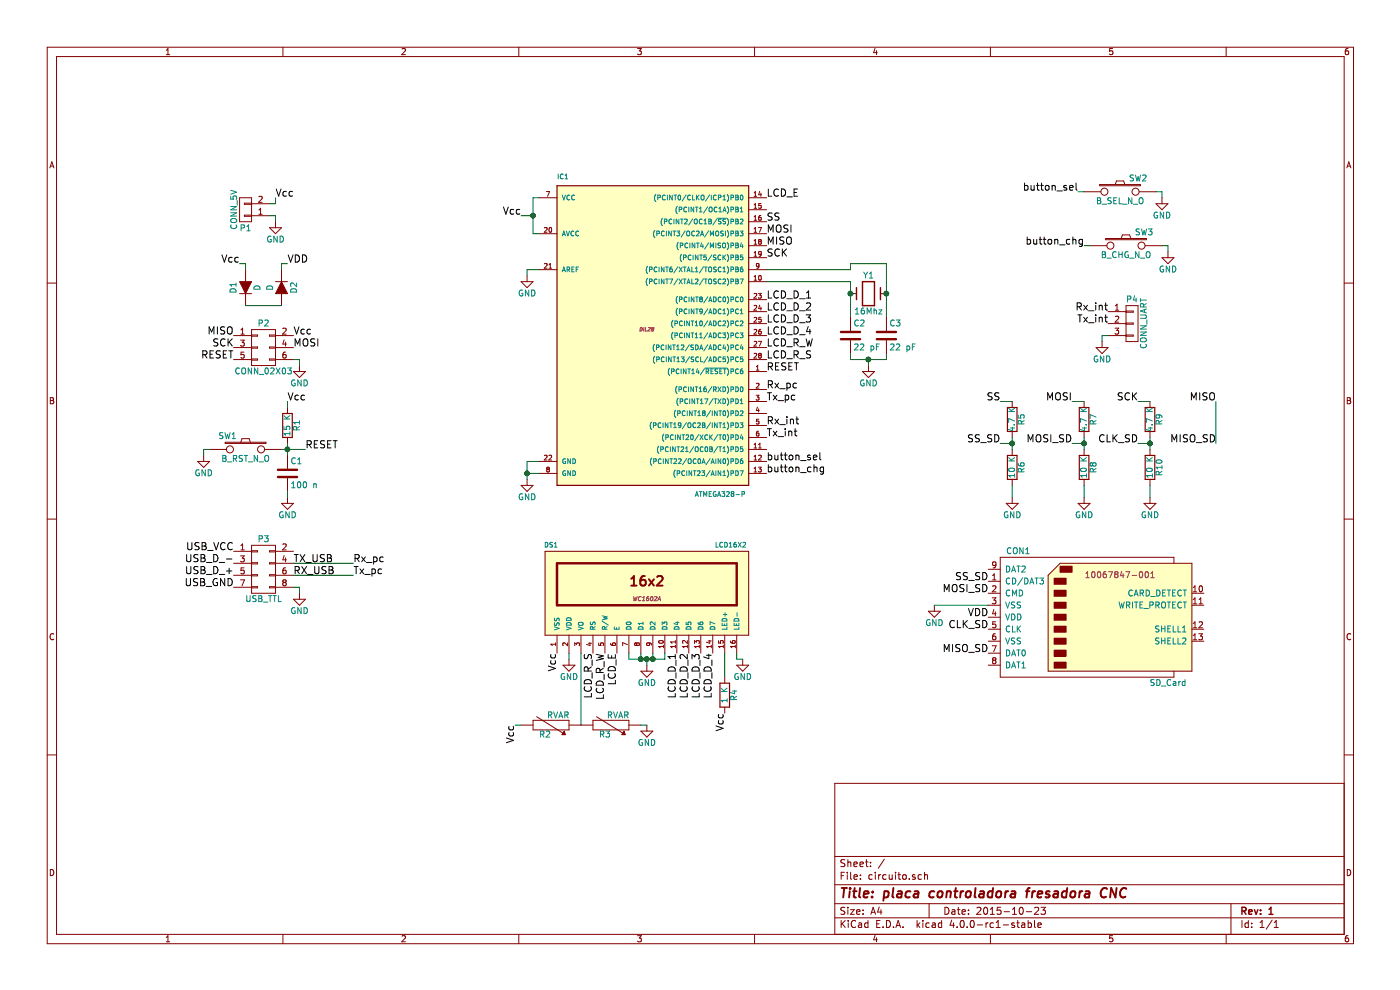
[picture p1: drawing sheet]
EESchema Schematic File Version 2
LIBS:power
LIBS:device
LIBS:transistors
LIBS:conn
LIBS:linear
LIBS:regul
LIBS:74xx
LIBS:cmos4000
LIBS:adc-dac
LIBS:memory
LIBS:xilinx
LIBS:microcontrollers
LIBS:dsp
LIBS:microchip
LIBS:analog_switches
LIBS:motorola
LIBS:texas
LIBS:intel
LIBS:audio
LIBS:interface
LIBS:digital-audio
LIBS:philips
LIBS:display
LIBS:cypress
LIBS:siliconi
LIBS:opto
LIBS:atmel
LIBS:contrib
LIBS:valves
LIBS:circuito-cache
EELAYER 25 0
EELAYER END
$Descr A4 11693 8268
encoding utf-8
Sheet 1 1
Title "placa controladora fresadora CNC"
Date "2015-10-23"
Rev "1"
Comp ""
Comment1 ""
Comment2 ""
Comment3 ""
Comment4 ""
$EndDescr
$Comp
L ATMEGA328-P IC1
U 1 1
P 5400 2750
F 0 "IC1" H 4650 4000 40  0000 L BNN
F 1 "ATMEGA328-P" H 5800 1350 40  0000 L BNN
F 2 "DIL28" H 5400 2750 30  0000 C CIN
F 3 "" H 5400 2750 60  0000 C CNN
	1    5400 2750
	1    0    0    -1  
$EndComp
$Comp
L CONN_01X03 P4
U 1 1
P 9450 2700
F 0 "P4" H 9450 2900 50  0000 C CNN
F 1 "CONN_UART" V 9550 2700 50  0000 C CNN
F 2 "" H 9450 2700 60  0000 C CNN
F 3 "" H 9450 2700 60  0000 C CNN
	1    9450 2700
	1    0    0    -1  
$EndComp
$Comp
L GND #PWR16
U 1 1
P 9200 2850
F 0 "#PWR16" H 9200 2600 50  0001 C CNN
F 1 "GND" H 9200 2700 50  0000 C CNN
F 2 "" H 9200 2850 60  0000 C CNN
F 3 "" H 9200 2850 60  0000 C CNN
	1    9200 2850
	1    0    0    -1  
$EndComp
Wire Wire Line
	9200 2850 9200 2800
Wire Wire Line
	9200 2800 9250 2800
Text Label 9250 2600 2    60   ~ 0
Rx_int
Text Label 9250 2700 2    60   ~ 0
Tx_int
$Comp
L GND #PWR7
U 1 1
P 4400 4000
F 0 "#PWR7" H 4400 3750 50  0001 C CNN
F 1 "GND" H 4400 3850 50  0000 C CNN
F 2 "" H 4400 4000 60  0000 C CNN
F 3 "" H 4400 4000 60  0000 C CNN
	1    4400 4000
	1    0    0    -1  
$EndComp
Wire Wire Line
	4400 3850 4400 4000
Wire Wire Line
	4400 3850 4500 3850
Wire Wire Line
	4400 3950 4500 3950
Connection ~ 4400 3950
$Comp
L GND #PWR6
U 1 1
P 4400 2300
F 0 "#PWR6" H 4400 2050 50  0001 C CNN
F 1 "GND" H 4400 2150 50  0000 C CNN
F 2 "" H 4400 2300 60  0000 C CNN
F 3 "" H 4400 2300 60  0000 C CNN
	1    4400 2300
	1    0    0    -1  
$EndComp
Wire Wire Line
	4400 2300 4400 2250
Wire Wire Line
	4400 2250 4500 2250
Wire Wire Line
	4450 1950 4500 1950
Wire Wire Line
	4450 1650 4450 1950
Wire Wire Line
	4450 1650 4500 1650
Wire Wire Line
	4450 1800 4350 1800
Connection ~ 4450 1800
Text Label 4350 1800 2    60   ~ 0
Vcc
$Comp
L Crystal Y1
U 1 1
P 7250 2450
F 0 "Y1" H 7250 2600 50  0000 C CNN
F 1 "16Mhz" H 7250 2300 50  0000 C CNN
F 2 "" H 7250 2450 60  0000 C CNN
F 3 "" H 7250 2450 60  0000 C CNN
	1    7250 2450
	1    0    0    -1  
$EndComp
Wire Wire Line
	6400 2350 7100 2350
Wire Wire Line
	7100 2350 7100 2650
Wire Wire Line
	6400 2250 7100 2250
Wire Wire Line
	7100 2250 7100 2200
Wire Wire Line
	7100 2200 7400 2200
Wire Wire Line
	7400 2200 7400 2650
$Comp
L C C2
U 1 1
P 7100 2800
F 0 "C2" H 7125 2900 50  0000 L CNN
F 1 "22 pF" H 7125 2700 50  0000 L CNN
F 2 "" H 7138 2650 30  0000 C CNN
F 3 "" H 7100 2800 60  0000 C CNN
	1    7100 2800
	1    0    0    -1  
$EndComp
$Comp
L GND #PWR12
U 1 1
P 7250 3050
F 0 "#PWR12" H 7250 2800 50  0001 C CNN
F 1 "GND" H 7250 2900 50  0000 C CNN
F 2 "" H 7250 3050 60  0000 C CNN
F 3 "" H 7250 3050 60  0000 C CNN
	1    7250 3050
	1    0    0    -1  
$EndComp
Wire Wire Line
	7100 2950 7100 3000
Wire Wire Line
	7100 3000 7400 3000
Wire Wire Line
	7400 3000 7400 2950
Wire Wire Line
	7250 3050 7250 3000
Connection ~ 7250 3000
Connection ~ 7400 2450
Connection ~ 7100 2450
$Comp
L C C3
U 1 1
P 7400 2800
F 0 "C3" H 7425 2900 50  0000 L CNN
F 1 "22 pF" H 7425 2700 50  0000 L CNN
F 2 "" H 7438 2650 30  0000 C CNN
F 3 "" H 7400 2800 60  0000 C CNN
	1    7400 2800
	1    0    0    -1  
$EndComp
$Comp
L GND #PWR2
U 1 1
P 2300 1850
F 0 "#PWR2" H 2300 1600 50  0001 C CNN
F 1 "GND" H 2300 1700 50  0000 C CNN
F 2 "" H 2300 1850 60  0000 C CNN
F 3 "" H 2300 1850 60  0000 C CNN
	1    2300 1850
	1    0    0    -1  
$EndComp
Text Label 2300 1650 0    60   ~ 0
Vcc
$Comp
L CONN_01X02 P1
U 1 1
P 2050 1750
F 0 "P1" H 2050 1900 50  0000 C CNN
F 1 "CONN_5V" V 2150 1750 50  0000 C CNN
F 2 "" H 2050 1750 60  0000 C CNN
F 3 "" H 2050 1750 60  0000 C CNN
	1    2050 1750
	-1   0    0    1   
$EndComp
Wire Wire Line
	2300 1800 2300 1850
Wire Wire Line
	2300 1700 2300 1650
Wire Wire Line
	2250 1700 2300 1700
Wire Wire Line
	2300 1800 2250 1800
$Comp
L CONN_02X03 P2
U 1 1
P 2200 2900
F 0 "P2" H 2200 3100 50  0000 C CNN
F 1 "CONN_02X03" H 2200 2700 50  0000 C CNN
F 2 "" H 2200 1700 60  0000 C CNN
F 3 "" H 2200 1700 60  0000 C CNN
	1    2200 2900
	1    0    0    -1  
$EndComp
Text Label 2450 2900 0    60   ~ 0
MOSI
Text Label 1950 2800 2    60   ~ 0
MISO
Text Label 2450 2800 0    60   ~ 0
Vcc
$Comp
L GND #PWR4
U 1 1
P 2500 3050
F 0 "#PWR4" H 2500 2800 50  0001 C CNN
F 1 "GND" H 2500 2900 50  0000 C CNN
F 2 "" H 2500 3050 60  0000 C CNN
F 3 "" H 2500 3050 60  0000 C CNN
	1    2500 3050
	1    0    0    -1  
$EndComp
Wire Wire Line
	2450 3000 2500 3000
Wire Wire Line
	2500 3000 2500 3050
Text Label 1950 2900 2    60   ~ 0
SCK
Text Label 1950 3000 2    60   ~ 0
RESET
Text Label 6400 3100 0    60   ~ 0
RESET
Text Label 6400 1950 0    60   ~ 0
MOSI
Text Label 6400 2050 0    60   ~ 0
MISO
Text Label 6400 2150 0    60   ~ 0
SCK
Text Label 6400 1850 0    60   ~ 0
SS
$Comp
L SD_Card CON1
U 1 1
P 9150 5150
F 0 "CON1" H 8500 5700 50  0000 C CNN
F 1 "SD_Card" H 9750 4600 50  0000 C CNN
F 2 "10067847-001" H 9350 5500 50  0000 C CNN
F 3 "" H 9150 5150 60  0000 C CNN
	1    9150 5150
	1    0    0    -1  
$EndComp
$Comp
L LCD16X2 DS1
U 1 1
P 5400 4950
F 0 "DS1" H 4600 5350 40  0000 C CNN
F 1 "LCD16X2" H 6100 5350 40  0000 C CNN
F 2 "WC1602A" H 5400 4900 35  0000 C CIN
F 3 "" H 5400 4950 60  0000 C CNN
	1    5400 4950
	1    0    0    -1  
$EndComp
Text Label 6400 3250 0    60   ~ 0
Rx_pc
Text Label 6400 3350 0    60   ~ 0
Tx_pc
Text Label 6400 3550 0    60   ~ 0
Rx_int
Text Label 6400 3650 0    60   ~ 0
Tx_int
Text Label 6400 3850 0    60   ~ 0
button_sel
Text Label 6400 3950 0    60   ~ 0
button_chg
Text Label 9000 1600 2    60   ~ 0
button_sel
Text Label 9050 2050 2    60   ~ 0
button_chg
$Comp
L SW_PUSH SW2
U 1 1
P 9350 1600
F 0 "SW2" H 9500 1710 50  0000 C CNN
F 1 "B_SEL_N_O" H 9350 1520 50  0000 C CNN
F 2 "" H 9350 1600 60  0000 C CNN
F 3 "" H 9350 1600 60  0000 C CNN
	1    9350 1600
	1    0    0    -1  
$EndComp
$Comp
L SW_PUSH SW3
U 1 1
P 9400 2050
F 0 "SW3" H 9550 2160 50  0000 C CNN
F 1 "B_CHG_N_O" H 9400 1970 50  0000 C CNN
F 2 "" H 9400 2050 60  0000 C CNN
F 3 "" H 9400 2050 60  0000 C CNN
	1    9400 2050
	1    0    0    -1  
$EndComp
$Comp
L GND #PWR18
U 1 1
P 9700 1650
F 0 "#PWR18" H 9700 1400 50  0001 C CNN
F 1 "GND" H 9700 1500 50  0000 C CNN
F 2 "" H 9700 1650 60  0000 C CNN
F 3 "" H 9700 1650 60  0000 C CNN
	1    9700 1650
	1    0    0    -1  
$EndComp
$Comp
L GND #PWR19
U 1 1
P 9750 2100
F 0 "#PWR19" H 9750 1850 50  0001 C CNN
F 1 "GND" H 9750 1950 50  0000 C CNN
F 2 "" H 9750 2100 60  0000 C CNN
F 3 "" H 9750 2100 60  0000 C CNN
	1    9750 2100
	1    0    0    -1  
$EndComp
Wire Wire Line
	9000 1600 9050 1600
Wire Wire Line
	9050 2050 9100 2050
Wire Wire Line
	9650 1600 9700 1600
Wire Wire Line
	9700 1600 9700 1650
Wire Wire Line
	9700 2050 9750 2050
Wire Wire Line
	9750 2050 9750 2100
Text Label 2550 3750 0    60   ~ 0
RESET
$Comp
L SW_PUSH SW1
U 1 1
P 2050 3750
F 0 "SW1" H 2200 3860 50  0000 C CNN
F 1 "B_RST_N_O" H 2050 3670 50  0000 C CNN
F 2 "" H 2050 3750 60  0000 C CNN
F 3 "" H 2050 3750 60  0000 C CNN
	1    2050 3750
	-1   0    0    -1  
$EndComp
$Comp
L GND #PWR1
U 1 1
P 1700 3800
F 0 "#PWR1" H 1700 3550 50  0001 C CNN
F 1 "GND" H 1700 3650 50  0000 C CNN
F 2 "" H 1700 3800 60  0000 C CNN
F 3 "" H 1700 3800 60  0000 C CNN
	1    1700 3800
	-1   0    0    -1  
$EndComp
Wire Wire Line
	2350 3750 2550 3750
Wire Wire Line
	1750 3750 1700 3750
Wire Wire Line
	1700 3750 1700 3800
$Comp
L R R1
U 1 1
P 2400 3550
F 0 "R1" V 2480 3550 50  0000 C CNN
F 1 "15 K" V 2400 3550 50  0000 C CNN
F 2 "" V 2330 3550 30  0000 C CNN
F 3 "" H 2400 3550 30  0000 C CNN
	1    2400 3550
	1    0    0    -1  
$EndComp
Text Label 2400 3350 0    60   ~ 0
Vcc
Wire Wire Line
	2400 3350 2400 3400
Wire Wire Line
	2400 3700 2400 3800
Connection ~ 2400 3750
$Comp
L C C1
U 1 1
P 2400 3950
F 0 "C1" H 2425 4050 50  0000 L CNN
F 1 "100 n" H 2425 3850 50  0000 L CNN
F 2 "" H 2438 3800 30  0000 C CNN
F 3 "" H 2400 3950 60  0000 C CNN
	1    2400 3950
	1    0    0    -1  
$EndComp
$Comp
L GND #PWR3
U 1 1
P 2400 4150
F 0 "#PWR3" H 2400 3900 50  0001 C CNN
F 1 "GND" H 2400 4000 50  0000 C CNN
F 2 "" H 2400 4150 60  0000 C CNN
F 3 "" H 2400 4150 60  0000 C CNN
	1    2400 4150
	-1   0    0    -1  
$EndComp
Wire Wire Line
	2400 4150 2400 4100
Text Label 8250 5450 2    60   ~ 0
MISO_SD
Text Label 8250 5250 2    60   ~ 0
CLK_SD
Text Label 8250 5150 2    60   ~ 0
VDD
Text Label 8250 4850 2    60   ~ 0
SS_SD
Text Label 8250 4950 2    60   ~ 0
MOSI_SD
$Comp
L GND #PWR13
U 1 1
P 7800 5050
F 0 "#PWR13" H 7800 4800 50  0001 C CNN
F 1 "GND" H 7800 4900 50  0000 C CNN
F 2 "" H 7800 5050 60  0000 C CNN
F 3 "" H 7800 5050 60  0000 C CNN
	1    7800 5050
	1    0    0    -1  
$EndComp
Wire Wire Line
	7800 5050 8250 5050
$Comp
L R R5
U 1 1
P 8450 3500
F 0 "R5" V 8530 3500 50  0000 C CNN
F 1 "4.7 K" V 8450 3500 50  0000 C CNN
F 2 "" V 8380 3500 30  0000 C CNN
F 3 "" H 8450 3500 30  0000 C CNN
	1    8450 3500
	1    0    0    -1  
$EndComp
$Comp
L R R6
U 1 1
P 8450 3900
F 0 "R6" V 8530 3900 50  0000 C CNN
F 1 "10 K" V 8450 3900 50  0000 C CNN
F 2 "" V 8380 3900 30  0000 C CNN
F 3 "" H 8450 3900 30  0000 C CNN
	1    8450 3900
	1    0    0    -1  
$EndComp
$Comp
L GND #PWR14
U 1 1
P 8450 4150
F 0 "#PWR14" H 8450 3900 50  0001 C CNN
F 1 "GND" H 8450 4000 50  0000 C CNN
F 2 "" H 8450 4150 60  0000 C CNN
F 3 "" H 8450 4150 60  0000 C CNN
	1    8450 4150
	1    0    0    -1  
$EndComp
Wire Wire Line
	8450 4150 8450 4050
Wire Wire Line
	8450 3750 8450 3650
Text Label 8350 3700 2    60   ~ 0
SS_SD
Wire Wire Line
	8350 3700 8450 3700
Connection ~ 8450 3700
Text Label 8350 3350 2    60   ~ 0
SS
Wire Wire Line
	8350 3350 8450 3350
$Comp
L R R7
U 1 1
P 9050 3500
F 0 "R7" V 9130 3500 50  0000 C CNN
F 1 "4.7 K" V 9050 3500 50  0000 C CNN
F 2 "" V 8980 3500 30  0000 C CNN
F 3 "" H 9050 3500 30  0000 C CNN
	1    9050 3500
	1    0    0    -1  
$EndComp
$Comp
L R R8
U 1 1
P 9050 3900
F 0 "R8" V 9130 3900 50  0000 C CNN
F 1 "10 K" V 9050 3900 50  0000 C CNN
F 2 "" V 8980 3900 30  0000 C CNN
F 3 "" H 9050 3900 30  0000 C CNN
	1    9050 3900
	1    0    0    -1  
$EndComp
$Comp
L GND #PWR15
U 1 1
P 9050 4150
F 0 "#PWR15" H 9050 3900 50  0001 C CNN
F 1 "GND" H 9050 4000 50  0000 C CNN
F 2 "" H 9050 4150 60  0000 C CNN
F 3 "" H 9050 4150 60  0000 C CNN
	1    9050 4150
	1    0    0    -1  
$EndComp
Wire Wire Line
	9050 4150 9050 4050
Wire Wire Line
	9050 3750 9050 3650
Wire Wire Line
	8950 3700 9050 3700
Connection ~ 9050 3700
Wire Wire Line
	8950 3350 9050 3350
$Comp
L R R9
U 1 1
P 9600 3500
F 0 "R9" V 9680 3500 50  0000 C CNN
F 1 "4.7 K" V 9600 3500 50  0000 C CNN
F 2 "" V 9530 3500 30  0000 C CNN
F 3 "" H 9600 3500 30  0000 C CNN
	1    9600 3500
	1    0    0    -1  
$EndComp
$Comp
L R R10
U 1 1
P 9600 3900
F 0 "R10" V 9680 3900 50  0000 C CNN
F 1 "10 K" V 9600 3900 50  0000 C CNN
F 2 "" V 9530 3900 30  0000 C CNN
F 3 "" H 9600 3900 30  0000 C CNN
	1    9600 3900
	1    0    0    -1  
$EndComp
$Comp
L GND #PWR17
U 1 1
P 9600 4150
F 0 "#PWR17" H 9600 3900 50  0001 C CNN
F 1 "GND" H 9600 4000 50  0000 C CNN
F 2 "" H 9600 4150 60  0000 C CNN
F 3 "" H 9600 4150 60  0000 C CNN
	1    9600 4150
	1    0    0    -1  
$EndComp
Wire Wire Line
	9600 4150 9600 4050
Wire Wire Line
	9600 3750 9600 3650
Wire Wire Line
	9500 3700 9600 3700
Connection ~ 9600 3700
Wire Wire Line
	9500 3350 9600 3350
Text Label 8950 3700 2    60   ~ 0
MOSI_SD
Text Label 9500 3700 2    60   ~ 0
CLK_SD
Text Label 8950 3350 2    60   ~ 0
MOSI
Text Label 9500 3350 2    60   ~ 0
SCK
Text Label 10150 3700 2    60   ~ 0
MISO_SD
Text Label 10150 3350 2    60   ~ 0
MISO
Wire Wire Line
	10150 3350 10150 3700
Text Label 2400 2200 0    60   ~ 0
VDD
$Comp
L D D1
U 1 1
P 2050 2400
F 0 "D1" H 2050 2500 50  0000 C CNN
F 1 "D" H 2050 2300 50  0000 C CNN
F 2 "" H 2050 2400 60  0000 C CNN
F 3 "" H 2050 2400 60  0000 C CNN
	1    2050 2400
	0    -1   -1   0   
$EndComp
$Comp
L D D2
U 1 1
P 2350 2400
F 0 "D2" H 2350 2500 50  0000 C CNN
F 1 "D" H 2350 2300 50  0000 C CNN
F 2 "" H 2350 2400 60  0000 C CNN
F 3 "" H 2350 2400 60  0000 C CNN
	1    2350 2400
	0    1    1    0   
$EndComp
Wire Wire Line
	2050 2550 2350 2550
Text Label 2000 2200 2    60   ~ 0
Vcc
Wire Wire Line
	2000 2200 2050 2200
Wire Wire Line
	2050 2200 2050 2250
Wire Wire Line
	2350 2250 2350 2200
Wire Wire Line
	2350 2200 2400 2200
$Comp
L R R4
U 1 1
P 6050 5800
F 0 "R4" V 6130 5800 50  0000 C CNN
F 1 "1 K" V 6050 5800 50  0000 C CNN
F 2 "" V 5980 5800 30  0000 C CNN
F 3 "" H 6050 5800 30  0000 C CNN
	1    6050 5800
	1    0    0    -1  
$EndComp
$Comp
L GND #PWR11
U 1 1
P 6200 5500
F 0 "#PWR11" H 6200 5250 50  0001 C CNN
F 1 "GND" H 6200 5350 50  0000 C CNN
F 2 "" H 6200 5500 60  0000 C CNN
F 3 "" H 6200 5500 60  0000 C CNN
	1    6200 5500
	1    0    0    -1  
$EndComp
Wire Wire Line
	6150 5450 6150 5500
Wire Wire Line
	6150 5500 6200 5500
Wire Wire Line
	6050 5450 6050 5650
Text Label 6050 5950 3    60   ~ 0
Vcc
Text Label 5650 5450 3    60   ~ 0
LCD_D_1
Text Label 5750 5450 3    60   ~ 0
LCD_D_2
Text Label 5850 5450 3    60   ~ 0
LCD_D_3
Text Label 5950 5450 3    60   ~ 0
LCD_D_4
$Comp
L GND #PWR9
U 1 1
P 5400 5550
F 0 "#PWR9" H 5400 5300 50  0001 C CNN
F 1 "GND" H 5400 5400 50  0000 C CNN
F 2 "" H 5400 5550 60  0000 C CNN
F 3 "" H 5400 5550 60  0000 C CNN
	1    5400 5550
	1    0    0    -1  
$EndComp
Wire Wire Line
	5250 5450 5250 5500
Wire Wire Line
	5250 5500 5550 5500
Wire Wire Line
	5400 5500 5400 5550
Wire Wire Line
	5550 5500 5550 5450
Connection ~ 5400 5500
Wire Wire Line
	5450 5450 5450 5500
Connection ~ 5450 5500
Wire Wire Line
	5350 5450 5350 5500
Connection ~ 5350 5500
Text Label 5150 5450 3    60   ~ 0
LCD_E
Text Label 5050 5450 3    60   ~ 0
LCD_R_W
Text Label 4950 5450 3    60   ~ 0
LCD_R_S
Text Label 4650 5450 3    60   ~ 0
Vcc
$Comp
L GND #PWR8
U 1 1
P 4750 5500
F 0 "#PWR8" H 4750 5250 50  0001 C CNN
F 1 "GND" H 4750 5350 50  0000 C CNN
F 2 "" H 4750 5500 60  0000 C CNN
F 3 "" H 4750 5500 60  0000 C CNN
	1    4750 5500
	1    0    0    -1  
$EndComp
Wire Wire Line
	4750 5450 4750 5500
$Comp
L RVAR R2
U 1 1
P 4600 6050
F 0 "R2" V 4680 6000 50  0000 C CNN
F 1 "RVAR" V 4520 6110 50  0000 C CNN
F 2 "" H 4600 6050 60  0000 C CNN
F 3 "" H 4600 6050 60  0000 C CNN
	1    4600 6050
	0    1    1    0   
$EndComp
$Comp
L RVAR R3
U 1 1
P 5100 6050
F 0 "R3" V 5180 6000 50  0000 C CNN
F 1 "RVAR" V 5020 6110 50  0000 C CNN
F 2 "" H 5100 6050 60  0000 C CNN
F 3 "" H 5100 6050 60  0000 C CNN
	1    5100 6050
	0    1    1    0   
$EndComp
Text Label 4300 6050 3    60   ~ 0
Vcc
$Comp
L GND #PWR10
U 1 1
P 5400 6050
F 0 "#PWR10" H 5400 5800 50  0001 C CNN
F 1 "GND" H 5400 5900 50  0000 C CNN
F 2 "" H 5400 6050 60  0000 C CNN
F 3 "" H 5400 6050 60  0000 C CNN
	1    5400 6050
	1    0    0    -1  
$EndComp
Wire Wire Line
	4300 6050 4350 6050
Wire Wire Line
	5350 6050 5400 6050
Wire Wire Line
	4850 5450 4850 6050
Text Label 6400 2500 0    60   ~ 0
LCD_D_1
Text Label 6400 2600 0    60   ~ 0
LCD_D_2
Text Label 6400 2700 0    60   ~ 0
LCD_D_3
Text Label 6400 2800 0    60   ~ 0
LCD_D_4
Text Label 6400 3000 0    60   ~ 0
LCD_R_S
Text Label 6400 2900 0    60   ~ 0
LCD_R_W
Text Label 6400 1650 0    60   ~ 0
LCD_E
$Comp
L CONN_02X04 P3
U 1 1
P 2200 4750
F 0 "P3" H 2200 5000 50  0000 C CNN
F 1 "USB_TTL" H 2200 4500 50  0000 C CNN
F 2 "" H 2200 3550 60  0000 C CNN
F 3 "" H 2200 3550 60  0000 C CNN
	1    2200 4750
	1    0    0    -1  
$EndComp
Text Label 1950 4600 2    60   ~ 0
USB_VCC
Text Label 1950 4900 2    60   ~ 0
USB_GND
Text Label 1950 4800 2    60   ~ 0
USB_D_+
Text Label 1950 4700 2    60   ~ 0
USB_D_-
$Comp
L GND #PWR5
U 1 1
P 2500 4950
F 0 "#PWR5" H 2500 4700 50  0001 C CNN
F 1 "GND" H 2500 4800 50  0000 C CNN
F 2 "" H 2500 4950 60  0000 C CNN
F 3 "" H 2500 4950 60  0000 C CNN
	1    2500 4950
	-1   0    0    -1  
$EndComp
Wire Wire Line
	2450 4900 2500 4900
Wire Wire Line
	2500 4900 2500 4950
Text Label 2950 4700 0    60   ~ 0
Rx_pc
Text Label 2950 4800 0    60   ~ 0
Tx_pc
Wire Wire Line
	2450 4800 2950 4800
Text Label 2450 4800 0    60   ~ 0
RX_USB
Wire Wire Line
	2450 4700 2950 4700
Text Label 2450 4700 0    60   ~ 0
TX_USB
$EndSCHEMATC
